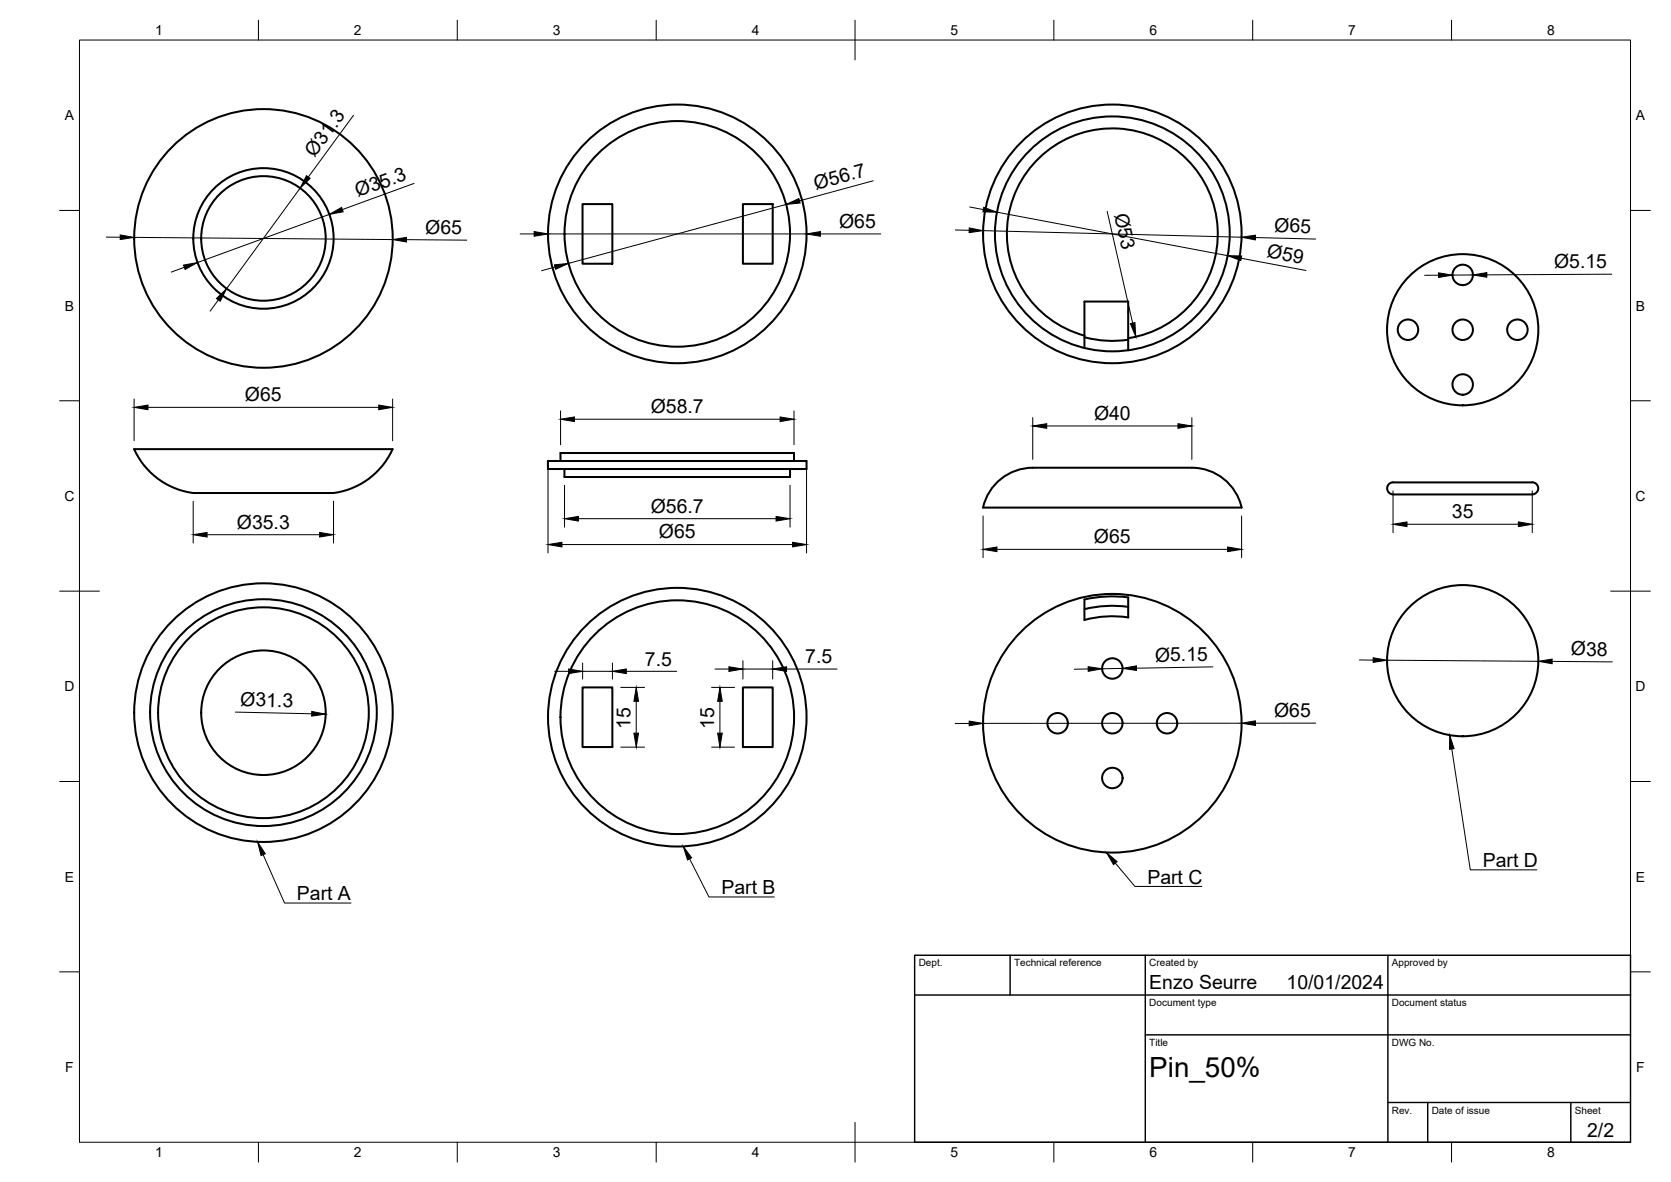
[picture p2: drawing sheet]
<svg xmlns="http://www.w3.org/2000/svg" width="420mm" height="297mm" viewBox="0 0 420 297" stroke-linecap="round" stroke-linejoin="round" font-family="sans-serif">
<!-- layer: Visible -->
<g fill="none" stroke="#000" stroke-width=".51">
<path d="M146.5 51.3h7.5v15h-7.5zM186.8 51.3h7.5v15h-7.5zM272.7 87.4v-11.6h11v12.2M272.7 84.7a26.9 26.9 0 0 0 11 .7M272.7 84.3a26.5 26.5 0 0 1-14.1-41.6 26.5 26.5 0 0 1 43.9 2.5 26.5 26.5 0 0 1-18.8 39.8M33.7 112.9h65a18.6 18.6 0 0 1-18.8 11h-26.6a19.7 19.7 0 0 1-11.6-2.3 19.3 19.3 0 0 1-8-8.7zM137.8 115.9h65v2h-65zM140.9 115.9v-2.1h58.7v2.1M141.9 117.9v2h56.7v-2M299.7 117.5a12.8 12.8 0 0 1 12.5 10.1h-65a13.3 13.3 0 0 1 14.5-10.1h38M350.3 124.3h35M350.3 121.2h35"/>
<path d="M350.3 121.2a1.51 1.51 0 0 0-1.5 1.5 1.51 1.51 0 0 0 1.5 1.5M385.3 121.2a1.51 1.51 0 0 1 1.5 1.5 1.51 1.51 0 0 1-1.5 1.5M283.7 150.1v5.1M283.7 150.1a28.5 28.5 0 0 0-11 .7v5M283.7 155.2a26.9 26.9 0 0 0-11 .6M283.7 152.5a29.5 29.5 0 0 0-11 .6M146.5 172.7h7.5v15h-7.5zM186.8 172.7h7.5v15h-7.5z"/>
<circle cx="66.2" cy="59.9" r="15.7"/>
<circle cx="66.2" cy="59.9" r="32.5"/>
<circle cx="66.3" cy="59.9" r="17.7"/>
<circle cx="170.3" cy="58.8" r="28.4"/>
<circle cx="170.3" cy="58.8" r="32.5"/>
<circle cx="279.7" cy="58.8" r="29.5"/>
<circle cx="279.7" cy="58.8" r="32.5"/>
<circle cx="367.8" cy="69.1" r="2.57"/>
<circle cx="354" cy="82.9" r="2.57"/>
<circle cx="367.8" cy="82.9" r="19"/>
<circle cx="367.8" cy="82.9" r="2.57"/>
<circle cx="367.8" cy="96.6" r="2.57"/>
<circle cx="381.5" cy="82.9" r="2.57"/>
<circle cx="66.2" cy="179.1" r="15.7"/>
<circle cx="66.2" cy="179.1" r="28.5"/>
<circle cx="66.2" cy="179.1" r="26.5"/>
<circle cx="66.2" cy="179.1" r="32.5"/>
<circle cx="279.7" cy="168" r="2.57"/>
<circle cx="367.8" cy="166" r="19"/>
<circle cx="170.3" cy="180.2" r="29.4"/>
<circle cx="170.3" cy="180.2" r="32.5"/>
<circle cx="265.9" cy="181.8" r="2.57"/>
<circle cx="279.7" cy="195.5" r="2.57"/>
<circle cx="279.7" cy="181.8" r="2.57"/>
<circle cx="279.7" cy="181.8" r="32.5"/>
<circle cx="293.4" cy="181.8" r="2.57"/>
</g>
<!-- layer: BORDER -->
<g fill="none" stroke="#000" stroke-width=".25">
<path d="M20 10.1h390v276.9h-390zM65 5.1v5M115 5.1v5M165 5.1v5M215 5.1v10M265 5.1v5M315 5.1v5M365 5.1v5M15 52.9h5M410 52.9h5M15 100.7h5M410 100.7h5"/>
<path d="M15 148.6h10M405 148.6h10M15 196.4h5M410 196.4h5M15 244.2h5M410 244.2h5M65 287v5M115 287v5M165 287v5M215 282.1v9.9M265 287v5M315 287v5"/>
<path d="M365 287v5"/>
</g>
<!-- layer: TITLEBLOCK -->
<path d="M230 240.1h180v46.9h-180zM230 250h180M254 240.1v9.9M288 240.1v46.9M349 240.1v46.9M288 260.1h122M349 277.1h61M359 277.1v9.9M395 277.1v9.9" fill="none" stroke="#000" stroke-width=".36"/>
<!-- layer: Leaders -->
<path d="M364.5 184.8l1.1 3.3-1.1 .2zM64.8 211.6l1.9 3-1.1 .4zM171.8 212.7l2.1 2.9-1 .5zM278.2 214.2l2.7 2.3-.9 .8z" fill="#000" stroke="#000" stroke-width=".25"/>
<path d="M365 188.2l4.7 30.4h16.7M66.2 214.8l5.3 12.1h16.7M173.4 215.8l4.9 9.6h16.4M280.4 216.9l5 5.9h16.8" fill="none" stroke="#000" stroke-width=".25"/>
<!-- layer: FD_Dimensions -->
<g fill="none" stroke="#000" stroke-width=".25">
<path d="M88.9 29l-11.4 15.5M26.7 59.6h3.5M33.7 59.7l65 .5M75.5 47.3l-18.5 25.2M82.8 53.9l-33.2 12.1M104.1 46.1l-18 6.6M130.8 58.8h3.5M137.8 58.8h65M197.7 51.4l-54.8 14.8M206.3 58.8h15.1M219.6 45.4l-18.6 5.1M240.2 57.8l3.5 .1"/>
<path d="M243.8 52l3.4 .7M247.2 58l65 1.6M250.7 53.3l58 10.9M278.4 53.1l6.4 28.1M315.7 59.7l15.1 .4M46.4 67.2l-3.3 1.2M54.9 75.4l-2.1 2.8M102.2 60.2l15.2 .2M139.6 67.1l-3.4 .9M312.1 64.9l16.3 3.1M361.7 69.2h-3.5M370.4 69.1h-5.2"/>
<path d="M405.3 68.9l-31.5 .2M33.7 100.3v10.5M37.2 102.4h58M98.7 100.3v10.5M137.8 118v21M140.9 103.3v8.5M144.4 105.4h51.8M199.6 103.3v8.5M202.8 118v21M259.7 105v10.5M263.2 107h33M299.7 105v10.5"/>
<path d="M48.6 126v10.5M52.1 134.4h28.3M83.9 126v10.5M141.3 136.8h58M141.9 122v10.5M145.4 130.4h49.7M198.6 122v10.5M247.2 129.7v10.5M250.7 138.1h58M312.2 129.7v10.5M350.3 123.3v10.5M353.8 131.7h28"/>
<path d="M385.3 123.3v10.5M59.2 179l19.2 .4M139.5 168.7h3.5M146.5 166.6v4.1M146.5 168.7h7.5M154 166.6v4.1M156.1 172.7h6M157.5 168.7h12.7M160 176.2v8M178.9 172.7h5.8M179.8 168.1h3.5M181 176.2v8"/>
<path d="M186.8 166v4.7M186.8 168.1h7.5M194.3 166v4.7M197.8 168.1h12.7M273.6 168.1l-3.5 .1M282.3 168l-5.2 .1M305 167.6l-19.3 .3M341.8 165.8l3.5 .1M348.8 165.9l38 .3M390.3 166.2l15.1 .1M156.1 187.8h6M178.9 187.8h5.8"/>
<path d="M240.2 181.8h3.5M312.2 181.7l-65 .1M330.8 181.7h-15.1"/>
</g>
<g fill="#000" stroke="#000" stroke-width=".25">
<path d="M30.2 59l3.5 .7-3.5 .5zM77.1 44.1l.9 .7-2.5 2.5zM82.8 53.9l3.1-1.8 .4 1.1zM98.7 60.2l3.5-.5v1.1zM134.3 58.2l3.5 .6-3.5 .6zM197.7 51.4l3.2-1.5 .3 1.1zM202.8 58.8l3.5-.6v1.2zM243.7 57.3l3.5 .7-3.5 .5zM247.4 52.1l3.3 1.2-3.6-.1zM312.2 59.6l3.5-.5v1.2zM46.1 66.6l3.5-.6-3.1 1.7zM54.4 75l2.6-2.5-1.6 3.2z"/>
<path d="M139.4 66.6l3.5-.4-3.2 1.5zM308.7 64.2l3.5 .1-.2 1.2zM361.7 68.6l3.5 .5-3.5 .6zM370.4 69.1l3.4-.6v1.2zM284.2 81.3l1.2-.2 .2 3.5zM33.7 102.4l3.5-.6v1.2zM95.2 101.8l3.5 .6-3.5 .6zM140.9 105.4l3.5-.6v1.1zM196.2 104.8l3.4 .6-3.4 .5zM259.7 107l3.5-.5v1.1zM296.2 106.5l3.5 .5-3.5 .6zM48.6 134.4l3.5-.6v1.2z"/>
<path d="M80.4 133.8l3.5 .6-3.5 .6zM137.8 136.8l3.5-.5v1.1zM141.9 130.4l3.5-.6v1.1zM195.1 129.8l3.5 .6-3.5 .5zM199.3 136.3l3.5 .5-3.5 .6zM247.2 138.1l3.5-.6v1.1zM308.7 137.5l3.5 .6-3.5 .5zM350.3 131.7l3.5-.5v1.1zM381.8 131.2l3.5 .5-3.5 .6zM78.4 178.8l3.5 .7-3.5 .5zM143 168.1l3.5 .6-3.5 .6zM154 168.7l3.5-.6v1.2z"/>
<path d="M160 172.7l.5 3.5h-1.1zM181 172.7l.6 3.5h-1.2zM183.3 167.6l3.5 .5-3.5 .6zM194.3 168.1l3.5-.5v1.1zM273.6 167.5l3.5 .6-3.5 .6zM282.3 168l3.4-.7 .1 1.2zM345.3 165.3l3.5 .6-3.5 .6zM386.8 166.2l3.5-.6v1.2zM159.4 184.2h1.1l-.5 3.6zM180.4 184.2h1.2l-.6 3.6zM243.7 181.2l3.5 .6-3.5 .6zM312.2 181.7l3.5-.5v1.1z"/>
</g>
<text font-size="7" x="289" y="270.6">Pin_50%</text>
<g font-size="4.9">
<text x="79.1" y="39.8" transform="rotate(-54 79.1 39.8)">Ø31.3</text>
<text x="205.2" y="47.7" transform="rotate(-15 205.2 47.7)">Ø56.7</text>
<text x="90" y="49.6" transform="rotate(-20 90 49.6)">Ø35.3</text>
<text x="280.2" y="54" transform="rotate(77 280.2 54)">Ø53</text>
<text x="106.9" y="58.7" transform="rotate(1 106.9 58.7)">Ø65</text>
<text x="211" y="57.2">Ø65</text>
<text x="320.4" y="58.3" transform="rotate(1 320.4 58.3)">Ø65</text>
<text x="318.4" y="64.5" transform="rotate(11 318.4 64.5)">Ø59</text>
<text x="390.8" y="67.4">Ø5.15</text>
<text x="61.6" y="100.8">Ø65</text>
<text x="163.6" y="103.8">Ø58.7</text>
<text x="275.1" y="105.5">Ø40</text>
<text x="163.6" y="128.8">Ø56.7</text>
<text x="365.1" y="130.3">35</text>
<text x="59.6" y="132.8">Ø35.3</text>
<text x="165.7" y="135.3">Ø65</text>
<text x="275.1" y="136.5">Ø65</text>
<text x="162.2" y="167.2">7.5</text>
<text x="202.5" y="166.7">7.5</text>
<text x="290.4" y="166.3" transform="rotate(-1 290.4 166.3)">Ø5.15</text>
<text x="395" y="164.7">Ø38</text>
<text x="60.4" y="177.4" transform="rotate(1 60.4 177.4)">Ø31.3</text>
<text x="158.5" y="183.1" transform="rotate(-90 158.5 183.1)">15</text>
<text x="179.6" y="183.1" transform="rotate(-90 179.6 183.1)">15</text>
<text x="320.4" y="180.2">Ø65</text>
<text x="372.8" y="217.9">Part D</text>
<text x="74.7" y="226.2">Part A</text>
<text x="181.4" y="224.7">Part B</text>
<text x="288.5" y="222.1">Part C</text>
<text x="289" y="248.5">Enzo Seurre</text>
<text x="323.5" y="248.5">10/01/2024</text>
<text x="399.1" y="285.7">2/2</text>
</g>
<g font-size="3.5">
<text x="39" y="8.8">1</text>
<text x="89" y="8.8">2</text>
<text x="139" y="8.8">3</text>
<text x="189" y="8.8">4</text>
<text x="239" y="8.8">5</text>
<text x="289" y="8.8">6</text>
<text x="339" y="8.8">7</text>
<text x="389" y="8.8">8</text>
<text x="16.3" y="30.2">A</text>
<text x="411.3" y="30.2">A</text>
<text x="16.3" y="78">B</text>
<text x="411.3" y="78">B</text>
<text x="16.2" y="125.9">C</text>
<text x="411.2" y="125.9">C</text>
<text x="16.2" y="173.7">D</text>
<text x="411.2" y="173.7">D</text>
<text x="16.3" y="221.6">E</text>
<text x="411.3" y="221.6">E</text>
<text x="16.4" y="269.4">F</text>
<text x="411.4" y="269.4">F</text>
<text x="39" y="290.8">1</text>
<text x="89" y="290.8">2</text>
<text x="139" y="290.8">3</text>
<text x="189" y="290.8">4</text>
<text x="239" y="290.8">5</text>
<text x="289" y="290.8">6</text>
<text x="339" y="290.8">7</text>
<text x="389" y="290.8">8</text>
</g>
<g font-size="2.5">
<text x="231" y="242.9">Dept.</text>
<text x="255" y="242.9">Technical reference</text>
<text x="289" y="242.9">Created by</text>
<text x="350" y="242.9">Approved by</text>
<text x="289" y="252.8">Document type</text>
<text x="350" y="252.8">Document status</text>
<text x="289" y="262.9">Title</text>
<text x="350" y="262.9">DWG No.</text>
<text x="350" y="279.9">Rev.</text>
<text x="360" y="279.9">Date of issue</text>
<text x="396" y="279.9">Sheet</text>
</g>
</svg>
